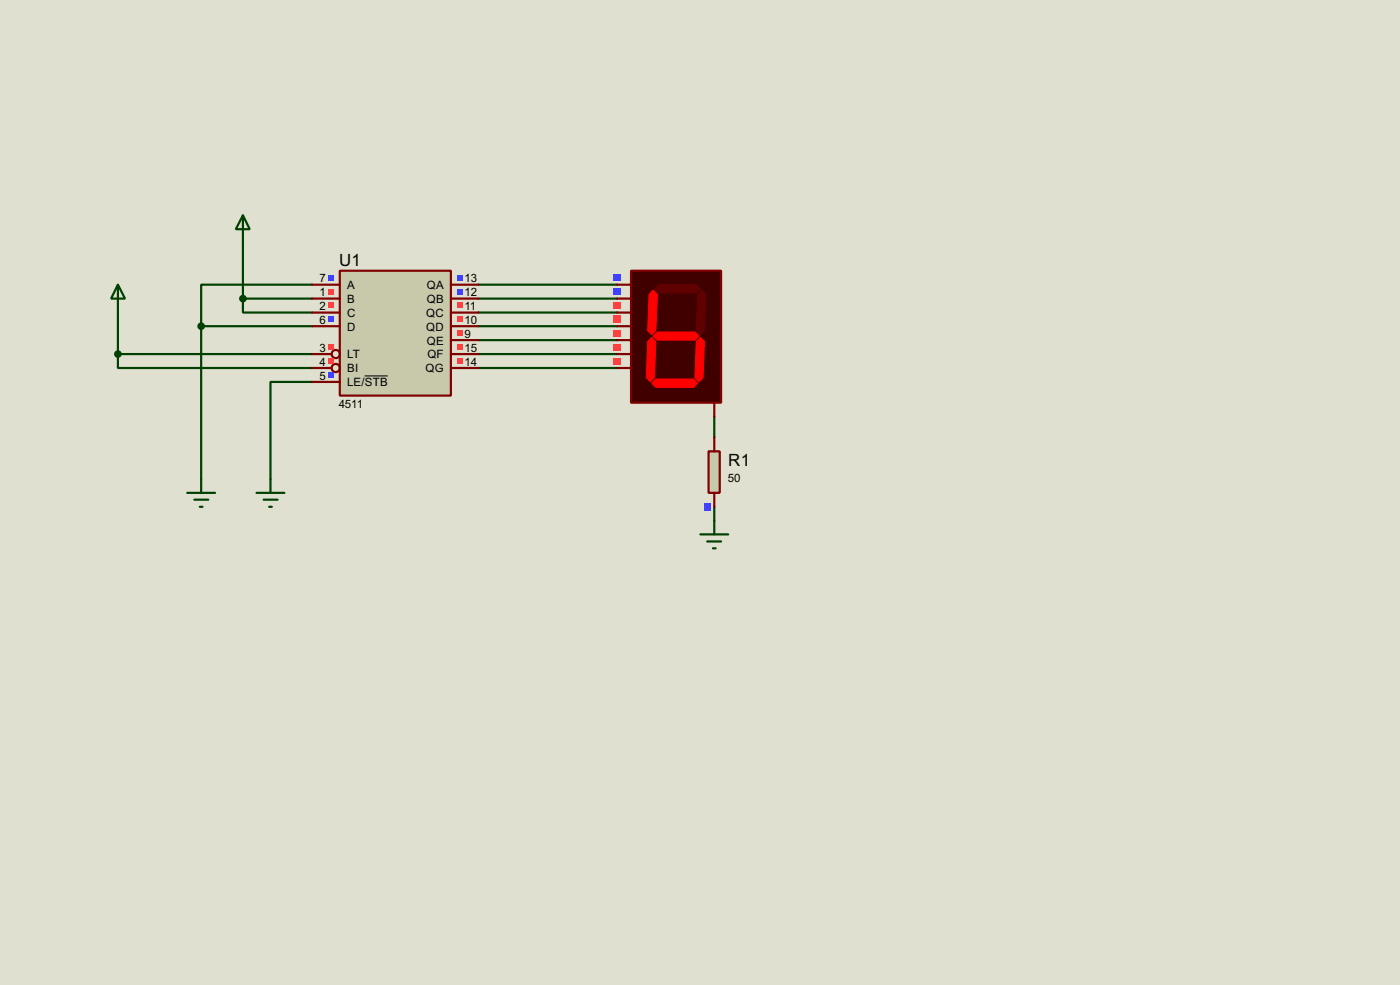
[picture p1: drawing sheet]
<svg xmlns="http://www.w3.org/2000/svg" width="256mm" height="180mm" viewBox="0 0 256 180" stroke-linecap="round" stroke-linejoin="round" font-family="sans-serif">
<path d="M0 0h256.5v180.3h-256.5z" fill="#e0e0d0"/>
<g fill="none" stroke="#004000" stroke-width=".4">
<path d="M21.6 57.2v7.6M36.9 59.7h20.3M36.9 59.7v28M44.5 54.7v2.5h12.7M44.5 54.7h12.7M44.5 44.5v10.2M57.2 52.1h-20.3v7.6M87.7 52.1h25.4M87.7 54.7h25.4M87.7 57.2h25.4M87.7 59.7h25.4M21.6 64.8v2.6h35.6"/>
<path d="M21.6 64.8h35.6M57.2 69.9h-7.6v17.8M87.7 62.3h25.4M87.7 64.8h25.4M87.7 67.4h25.4M130.9 76.3v3.8M130.9 92.8v2.5"/>
</g>
<path d="M62.3 49.6h20.3v22.8h-20.3z" fill="#c8c8aa" stroke="#800000" stroke-width=".4"/>
<g fill="none" stroke="#800000" stroke-width=".4">
<path d="M57.2 52.1h5.1M57.2 54.7h5.1M57.2 57.2h5.1M57.2 59.7h5.1M82.6 52.1h5.1M82.6 54.7h5.1M82.6 57.2h5.1M82.6 59.7h5.1M57.2 64.8h3.6M57.2 67.4h3.6M57.2 69.9h5.1M82.6 64.8h5.1"/>
<path d="M82.6 67.4h5.1M82.6 62.3h5.1"/>
<circle cx="61.5" cy="67.4" r=".75"/>
<circle cx="61.5" cy="64.8" r=".75"/>
</g>
<path d="M66.8 68.8h4.3" fill="none" stroke="#000" stroke-width=".18"/>
<path d="M60.1 50.3h1v1.1h-1z" fill="#4040ff"/>
<g fill="#ff4040">
<path d="M60.1 52.9h1v1h-1z"/>
<path d="M60.1 55.4h1v1h-1z"/>
</g>
<path d="M60.1 58h1v1h-1z" fill="#4040ff"/>
<g fill="#ff4040">
<path d="M60.1 63h1v1.1h-1z"/>
<path d="M60.1 65.6h1v1h-1z"/>
</g>
<g fill="#4040ff">
<path d="M60.1 68.1h1v1h-1z"/>
<path d="M83.7 50.3h1.1v1.1h-1.1z"/>
<path d="M83.7 52.9h1.1v1h-1.1z"/>
</g>
<g fill="#ff4040">
<path d="M83.7 55.4h1.1v1h-1.1z"/>
<path d="M83.7 58h1.1v1h-1.1z"/>
<path d="M83.7 60.5h1.1v1h-1.1z"/>
<path d="M83.7 63h1.1v1.1h-1.1z"/>
<path d="M83.7 65.6h1.1v1h-1.1z"/>
</g>
<path d="M47 90.2h5.1M48.3 91.5h2.6M49.3 92.8h.5M49.6 87.7v2.5" fill="none" stroke="#004000" stroke-width=".4"/>
<path d="M115.6 49.6h16.5v24.1h-16.5z" fill="#400000" stroke="#800000" stroke-width=".4"/>
<g fill="#600000" stroke="#600000" stroke-width=".18">
<path d="M119.9 52.9l.8-.8h6.9l.7 .8-.7 .7h-6.9z" fill-rule="evenodd"/>
<path d="M128.6 53.1l.7 .8-.2 6.6-.8 .8-.7-.8 .2-6.6z" fill-rule="evenodd"/>
</g>
<g fill="#f00" stroke="#f00" stroke-width=".18">
<path d="M127.6 62.5l.7-.7 .8 .7-.3 6.6-.7 .8-.8-.8z" fill-rule="evenodd"/>
<path d="M120.2 69.4h6.9l.7 .8-.7 .7h-6.9l-.8-.7z" fill-rule="evenodd"/>
<path d="M118.7 62.5l.7-.7 .8 .7-.3 6.6-.7 .8-.8-.8z" fill-rule="evenodd"/>
<path d="M119.7 53.1l.8 .8-.3 6.6-.8 .8-.7-.8 .2-6.6z" fill-rule="evenodd"/>
<path d="M119.7 61.5l.8-.7h6.8l.8 .7-.8 .8h-6.8z" fill-rule="evenodd"/>
</g>
<path d="M113.1 52.1h2.5M113.1 54.7h2.5M113.1 57.2h2.5M113.1 59.7h2.5M113.1 62.3h2.5M113.1 64.8h2.5M113.1 67.4h2.5M130.9 73.7v2.6" fill="none" stroke="#800000" stroke-width=".4"/>
<g fill="#4040ff">
<path d="M112.4 50.2h1.3v1.3h-1.3z"/>
<path d="M112.4 52.8h1.3v1.2h-1.3z"/>
</g>
<g fill="#ff4040">
<path d="M112.4 55.3h1.3v1.3h-1.3z"/>
<path d="M112.4 57.8h1.3v1.3h-1.3z"/>
<path d="M112.4 60.4h1.3v1.2h-1.3z"/>
<path d="M112.4 62.9h1.3v1.3h-1.3z"/>
<path d="M112.4 65.5h1.3v1.2h-1.3z"/>
</g>
<path d="M44.5 39.4l1.3 2.6h-2.6zM44.5 39.4v5.1M21.6 52.1l1.3 2.6h-2.5zM21.6 52.1v5.1M34.3 90.2h5.1M35.6 91.5h2.6M36.6 92.8h.5M36.9 87.7v2.5M128.3 97.8h5.1M129.6 99.1h2.5M130.9 95.3v2.5M130.6 100.4h.5" fill="none" stroke="#004000" stroke-width=".4"/>
<g fill="#004000" stroke="#004000" stroke-width=".4">
<circle cx="36.8" cy="59.7" r=".5"/>
<circle cx="44.5" cy="54.7" r=".5"/>
<circle cx="21.6" cy="64.8" r=".5"/>
</g>
<path d="M129.8 82.6h2.1v7.6h-2.1z" fill="#c8c8aa" stroke="#800000" stroke-width=".4"/>
<path d="M130.9 80.1v2.5M130.9 90.2v2.6" fill="none" stroke="#800000" stroke-width=".4"/>
<path d="M129 92.1h1.2v1.3h-1.2z" fill="#4040ff"/>
<g font-size="3.5">
<text x="62.1" y="48.7">U1</text>
<text x="133.4" y="85.3">R1</text>
</g>
<g font-size="2.4">
<text x="58.6" y="51.7">7</text>
<text x="63.6" y="52.9">A</text>
<text x="78.2" y="52.9">QA</text>
<text x="85.1" y="51.7">13</text>
<text x="58.6" y="54.3">1</text>
<text x="58.6" y="56.8">2</text>
<text x="58.6" y="59.3">6</text>
<text x="63.6" y="55.4">B</text>
<text x="63.6" y="58">C</text>
<text x="78.1" y="58">QC</text>
<text x="78.2" y="55.4">QB</text>
<text x="85.1" y="54.3">12</text>
<text x="85.1" y="56.8">11</text>
<text x="85.1" y="59.3">10</text>
<text x="58.6" y="64.4">3</text>
<text x="63.6" y="60.5">D</text>
<text x="63.6" y="65.6">LT</text>
<text x="78.1" y="60.5">QD</text>
<text x="78.2" y="63.1">QE</text>
<text x="78.3" y="65.6">QF</text>
<text x="85.1" y="61.9">9</text>
<text x="85.1" y="64.4">15</text>
<text x="58.6" y="67">4</text>
<text x="58.6" y="69.5">5</text>
<text x="63.6" y="68.1">BI</text>
<text x="63.6" y="70.7">LE/STB</text>
<text x="77.9" y="68.1">QG</text>
<text x="85.1" y="67">14</text>
<text x="62.1" y="74.6">4511</text>
<text x="133.4" y="88.2">50</text>
</g>
</svg>
